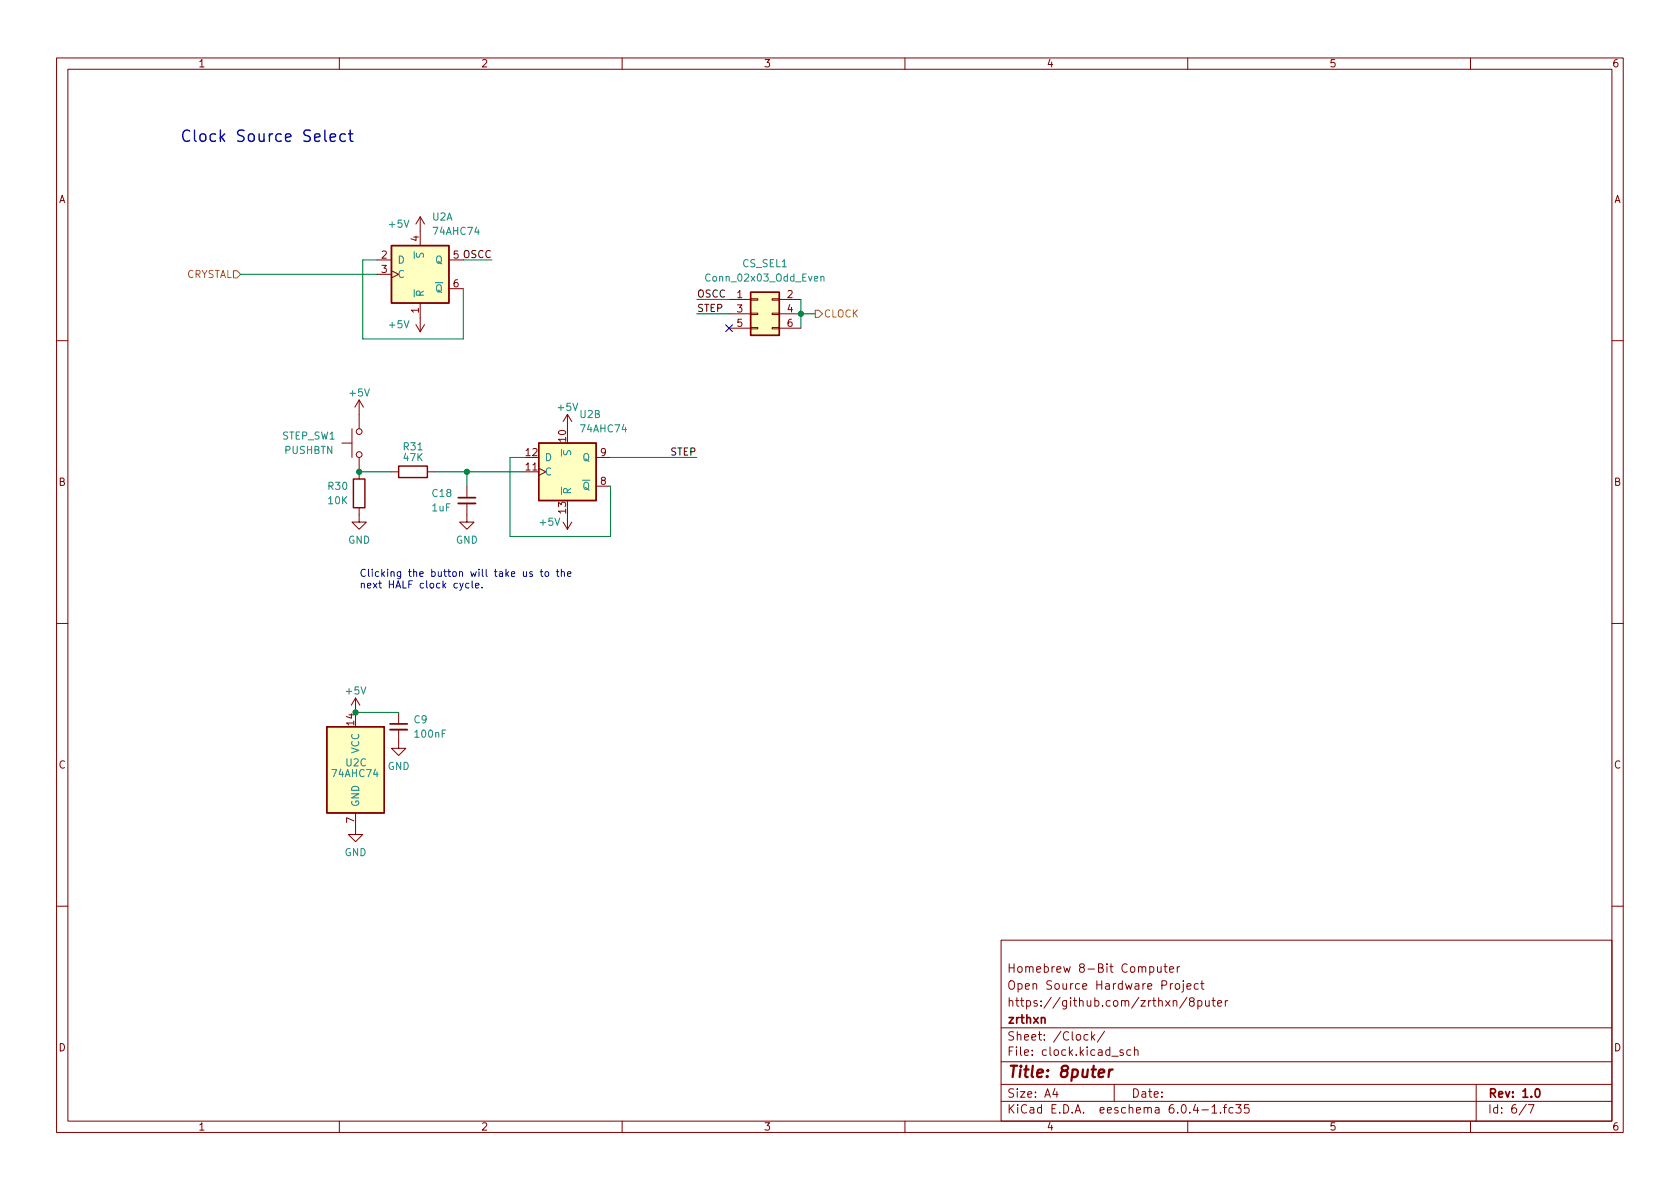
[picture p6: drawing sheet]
<svg xmlns="http://www.w3.org/2000/svg" width="297mm" height="210mm" viewBox="0 0 297 210" stroke-linecap="round" stroke-linejoin="round" font-family="sans-serif">
<path d="M0 .2h297v210.1h-297z" fill="#fff" stroke="#fff" stroke-width=".18"/>
<g fill="none" stroke="#840000" stroke-width=".18">
<path d="M10 10.2h277v190.1h-277zM12 12.2h273v186.1h-273zM60 10.2v2M110 10.2v2M160 10.2v2M210 10.2v2M260 10.2v2M74.3 38.3v5.1M74.3 38.3l-.8 1.3M74.3 38.3l.8 1.3M66.7 46h2.5M66.7 48.5h2.5"/>
<path d="M69.2 47.9l1.3 .6-1.3 .6M73.5 57.4l.8 1.3M74.3 53.6v5.1M75.1 57.4l-.8 1.3M79.4 46h2.5M79.4 51h2.5M128.9 53h3.8M128.9 55.5h3.8M128.9 58h3.8M132.7 57.9h1.3v.3h-1.3zM132.7 55.4h1.3v.2h-1.3zM132.7 52.8h1.3v.3h-1.3z"/>
<path d="M136.5 57.9h1.3v.3h-1.3zM136.5 55.4h1.3v.2h-1.3zM136.5 52.8h1.3v.3h-1.3zM137.8 53h3.8M137.8 55.5h3.8M137.8 58h3.8M10 60.2h2M60.5 78.4h1.7M62.2 75.8v5.1M63.5 70.7v5.1M63.5 70.7l-.8 1.3M63.5 70.7l.8 1.3"/>
<path d="M100.3 73.3v2.5M100.3 73.3l-.7 1.2M100.3 73.3l.8 1.2M285 60.2h2M63.5 89.8v2.5h1.3l-1.3 1.3-1.3-1.3h1.3M63.5 80.9v3.8M69.2 83.4h1.3M75.6 83.4h1.2M82.5 89v3.3h1.3l-1.3 1.3-1.2-1.3h1.2M82.5 86v2M92.7 83.4h2.5M95.2 82.8l1.3 .6-1.3 .7"/>
<path d="M99.6 92.3l.7 1.3M100.3 91.1v2.5M101.1 92.3l-.8 1.3M105.4 86h2.5M105.4 80.9h2.5M10 110.2h2M285 110.2h2M62.9 123.4v2.6M62.9 123.4l-.8 1.3M62.9 123.4l.7 1.3M70.5 129v3.3h1.3l-1.3 1.3-1.3-1.3h1.3M70.5 126v2"/>
<path d="M62.9 143.8v3.8h1.2l-1.2 1.2-1.3-1.2h1.3M10 160.2h2M177 166.3h108v32h-108zM203.3 171l.4-.1 .3 .3v.4l-.1 .3h-.6M204.6 170.9l.1 1h.4l.2-.1M205.3 170.9v1M205.8 170.9h.6M206 170.4v1.3l.4 .2M206.8 171.4l.7-.1-.1-.3-.4-.1-.2 .2 .1 .8h.5M207.4 177.1l.2-.2 .4 .1 .1 .9M207.9 174l.4-.1 .3 .3v.4l-.3 .3h-.4l-.1-.3v-.4zM208.1 170.9v1"/>
<path d="M208.6 170.9l-.3 .1-.2 .2M209.2 173.9v1.3l-.3 .2M209.2 173.4v.2M209.9 174.4l.7-.1-.1-.3-.4-.1-.2 .2v.8h.6M209.9 176.4l-1.3 1.9M210.6 177.1l-.3-.3 .1-.2 .2-.2 .4 .1 .1 .2v.2l-.7 .2-.1 .3 .1 .4 .2 .1h.4l.1-.3v-.2l-.2-.3M211.8 177l.4-.1 .3 .3v.4l-.1 .3h-.6M211.8 176.9v1.5M211.9 174l-.5-.1-.3 .3v.4l.2 .3h.6M212.3 173.9h.6M212.5 173.4v1.3l.4 .2M213.1 176.9l.1 1h.4l.2-.1"/>
<path d="M213.8 176.9v1M214.3 176.9h.6M214.5 176.4v1.3l.4 .2M215.3 177.4l.7-.1-.1-.3-.4-.1-.2 .2 .1 .8h.5M216.6 176.9v1M217.1 176.9l-.3 .1-.2 .2M285 160.2h2M60 198.3v2M110 198.3v2M160 198.3v2M177 194.8h108M177 191.8h108"/>
<path d="M177 187.8h108M177 181.8h108M186.5 192.5l-.4 1h1M186.9 193v1M192.4 183l-.5-.1-.3 .3v.4l.2 .3h.6M193 182.4v1.5M193.1 183.4l.5 .5M193.6 182.9l-.6 .6M195.3 182.4l-1.3 1.9M197 191.8v3M198.6 185.7l-.4-.1-.2 .2 .1 .3 .5 .1v.4h-.6M199.9 185.7l-.4-.1-.3 .3v.4l.2 .3h.5"/>
<path d="M200.6 185.8l.2-.2 .3 .1 .1 .9M200.6 185.1v1.5M210 198.3v2M212.5 196.3h1.1M214.3 195.8l.4-.5v1.5M214.3 196.8h.8M215.8 196.7v.1M216.3 195.8h.6M216.9 195.3l-.4 .2v1.3M218 195.9l-.4-.1-.3 .3v.4l.1 .3h.6M218.5 195.3h.9l-.5 .6 .5 .1v.7l-.3 .1h-.4l-.2-.1M220.8 195.3h-.7l-.1 .7 .2-.1 .5 .1 .2 .2-.1 .5-.2 .1-.6-.1"/>
<path d="M260 198.3v2M261 191.8v6.5M269.9 195.3l-1.3 1.9M270.2 195.3h1l-.6 1.5"/>
<circle cx="63.5" cy="76.3" r=".51"/>
<circle cx="63.5" cy="80.4" r=".51"/>
</g>
<path d="M81 88h3.1M69 128h3M271.6 192.6l.2-.1a.82 .82 0 0 1 .6 .7 .82 .82 0 0 1-.3 .8h-.2a.81 .81 0 0 1-.6-.6 .81 .81 0 0 1 .3-.8z" fill="none" stroke="#840000" stroke-width=".3"/>
<path d="M194.3 189.8l.9-.2v-.4l-.2-.1-.6 .1-.2 1 .3 .3 .5-.1M196.2 189.1l-.2 1.4M196.7 189.1l-.4 .1-.2 .3" fill="none" stroke="#840000" stroke-width=".4"/>
<g fill="#ffffc2" stroke="#ffffc2" stroke-width=".18">
<path d="M57.8 128.5h10.1v15.3h-10.1z"/>
<path d="M95.2 78.4h10.2v10.1h-10.2z"/>
<path d="M69.2 43.4h10.2v10.2h-10.2z"/>
<path d="M132.7 51.7h5.1v7.6h-5.1z"/>
</g>
<path d="M69.2 43.4h10.2v10.2h-10.2zM132.7 51.7h5.1v7.6h-5.1zM95.2 78.4h10.2v10.1h-10.2zM62.5 84.7h2v5.1h-2zM70.5 82.4h5.1v2h-5.1zM57.8 128.5h10.1v15.3h-10.1z" fill="none" stroke="#840000" stroke-width=".25"/>
<path d="M73.2 44.5v1.2M73.7 44.8l-.1 .4 .1 .2h.4l.2-.5 .3-.1 .3 .2-.1 .5M145.1 49l.2-.1h.3l.1 .8M145.1 48.9v.8M99.3 79.4v1.3M99.7 79.7l-.1 .5 .2 .2h.3l.3-.6 .3-.1 .2 .2-.1 .5" fill="none" stroke="#008484" stroke-width=".18"/>
<path d="M81 89h3.1M69 129h3" fill="none" stroke="#840000" stroke-width=".33"/>
<path d="M41.3 47.9h.6l.6 .6-.6 .6h-.6zM144.1 54.9h.7l.6 .6-.6 .6h-.7z" fill="none" stroke="#848400" stroke-width=".18"/>
<g fill="none" stroke="#0000c2" stroke-width=".18">
<path d="M81.9 103.1l-.4 1.2-.2 .1M82.9 103.2l-.3-.1-.3 .3 .1 .5h.5M83.5 102.7v1.1l.2 .2M84.1 103.6l.6-.2-.1-.2-.3-.1-.2 .2v.6h.5M85.2 103.9v.1M92.5 101.1l.1 .8h.3l.2-.1M93.1 101.1v.8M94.1 101.1h-.3l-.2 .2 .1 .2 .4 .1v.3h-.5M95.5 101.1h.5M95.7 100.7v1.1l.3 .1M96.4 101.2l.2-.1 .4 .1v.5l-.1 .2h-.3l-.2-.1zM98.4 101.1h.4"/>
<path d="M98.5 100.7v1.1l.3 .1M99.3 101.2l.1-.1h.3l.1 .8M99.3 100.7v1.2M100.3 101.5l.7-.1-.1-.3h-.4l-.2 .2 .1 .6h.5"/>
</g>
<path d="M61.1 23.8l-.6-.1-.4 .3v.6l.2 .3 .2 .1 .6-.1M61.6 23.7h.8M61.9 23v1.7l.1 .2 .4 .1" fill="none" stroke="#0000c2" stroke-width=".25"/>
<g fill="none" stroke="#008400" stroke-width=".18">
<path d="M42.5 48.5h24.2M66.7 46h-2.6v13.9h17.8v-8.9M81.9 46h5.1M123.2 55.5h5.7M123.2 53h5.7M141.6 53v5M141.6 55.5h2.5M63.5 83.4h5.7M76.8 83.4h15.9M82.5 83.4v2.6M92.7 80.9h-2.5v14h17.7v-8.9M107.9 80.9h15.3"/>
<path d="M62.9 126h7.6"/>
</g>
<path d="M128.3 57.4l1.2 1.2M129.5 57.4l-1.2 1.2" fill="none" stroke="#000084" stroke-width=".18"/>
<g fill="#008400" stroke="#008400" stroke-width=".18">
<circle cx="141.6" cy="55.5" r=".46"/>
<circle cx="63.5" cy="83.4" r=".46"/>
<circle cx="62.9" cy="126" r=".46"/>
<circle cx="82.5" cy="83.4" r=".46"/>
</g>
<text font-size="2.8" fill="#0000c2" x="31.7" y="25.1">Clock Source Select</text>
<text font-size="2.8" fill="#840000" x="178" y="190.6">Title: 8puter</text>
<g font-size="2.1" fill="#840000">
<text x="178" y="172">Homebrew 8-Bit Computer</text>
<text x="178" y="178">https://github.com/zrthxn/8puter</text>
<text x="178" y="175">Open Source Hardware Project</text>
<text x="178" y="184">Sheet: /Clock/</text>
<text x="178" y="181">zrthxn</text>
<text x="178" y="186.7">File: clock.kicad_sch</text>
<text x="178" y="196.9">KiCad E.D.A. eeschema 6.0.4-1.fc35</text>
<text x="178" y="194.1">Size: A4</text>
<text x="200" y="194.1">Date:</text>
<text x="263" y="194.1">Rev: 1.0</text>
<text x="263" y="196.9">Id: 6/7</text>
</g>
<g font-size="1.8" fill="#840000">
<text x="35" y="11.9">1</text>
<text x="85" y="11.9">2</text>
<text x="135" y="11.9">3</text>
<text x="185" y="11.9">4</text>
<text x="235" y="11.9">5</text>
<text x="285" y="11.9">6</text>
<text x="10.3" y="35.9">A</text>
<text x="285.3" y="35.9">A</text>
<text x="67.5" y="45.7">2</text>
<text x="74" y="42.7" transform="rotate(-90 74 42.7)">4</text>
<text x="67.5" y="48.3">3</text>
<text x="80.2" y="50.8">6</text>
<text x="130.3" y="52.7">1</text>
<text x="139.2" y="52.7">2</text>
<text x="74" y="55.4" transform="rotate(-90 74 55.4)">1</text>
<text x="130.3" y="55.2">3</text>
<text x="130.3" y="57.8">5</text>
<text x="139.2" y="55.2">4</text>
<text x="139.2" y="57.8">6</text>
<text x="93" y="83.2">11</text>
<text x="93" y="80.6">12</text>
<text x="100.1" y="78.1" transform="rotate(-90 100.1 78.1)">10</text>
<text x="106.2" y="80.6">9</text>
<text x="10.3" y="85.9">B</text>
<text x="106.2" y="85.7">8</text>
<text x="285.3" y="85.9">B</text>
<text x="100.1" y="90.8" transform="rotate(-90 100.1 90.8)">13</text>
<text x="62.6" y="128.2" transform="rotate(-90 62.6 128.2)">14</text>
<text x="10.3" y="135.9">C</text>
<text x="285.3" y="135.9">C</text>
<text x="62.6" y="145.5" transform="rotate(-90 62.6 145.5)">7</text>
<text x="10.3" y="185.9">D</text>
<text x="285.3" y="185.9">D</text>
<text x="35" y="199.9">1</text>
<text x="85" y="199.9">2</text>
<text x="135" y="199.9">3</text>
<text x="185" y="199.9">4</text>
<text x="235" y="199.9">5</text>
<text x="285" y="199.9">6</text>
</g>
<g font-size="1.8" fill="#008484">
<text x="68.9" y="40.3">+5V</text>
<text x="76.4" y="39">U2A</text>
<text x="76.8" y="41.5">74AHC74</text>
<text x="70.2" y="46.6">D</text>
<text x="77" y="46.6">Q</text>
<text x="131.3" y="47.2">CS_SEL1</text>
<text x="70.2" y="49.1">C</text>
<text x="74.9" y="52.6" transform="rotate(-90 74.9 52.6)">~{R}</text>
<text x="75.6" y="51.7">~{Q}</text>
<text x="125.2" y="49.8">Conn_02x03_Odd_Even</text>
<text x="68.9" y="58">+5V</text>
<text x="61.9" y="70.1">+5V</text>
<text x="49.9" y="77.7">STEP_SW1</text>
<text x="98.7" y="72.6">+5V</text>
<text x="102.6" y="73.9">U2B</text>
<text x="102.8" y="76.4">74AHC74</text>
<text x="50.3" y="80.3">PUSHBTN</text>
<text x="71.4" y="79.6">R31</text>
<text x="71.4" y="81.5">47K</text>
<text x="96.3" y="81.5">D</text>
<text x="103" y="81.5">Q</text>
<text x="58.1" y="86.6">R30</text>
<text x="58.1" y="89.1">10K</text>
<text x="76.5" y="87.9">C18</text>
<text x="96.3" y="84.1">C</text>
<text x="101" y="87.5" transform="rotate(-90 101 87.5)">~{R}</text>
<text x="101.6" y="86.6">~{Q}</text>
<text x="76.4" y="90.4">1uF</text>
<text x="95.6" y="93">+5V</text>
<text x="61.5" y="96.1">GND</text>
<text x="80.6" y="96.1">GND</text>
<text x="61.3" y="122.8">+5V</text>
<text x="73.2" y="127.9">C9</text>
<text x="73.5" y="130.4">100nF</text>
<text x="58.9" y="137.4">74AHC74</text>
<text x="61.2" y="135.5">U2C</text>
<text x="63.5" y="133.3" transform="rotate(-90 63.5 133.3)">VCC</text>
<text x="68.5" y="136.1">GND</text>
<text x="63.5" y="142.7" transform="rotate(-90 63.5 142.7)">GND</text>
<text x="60.9" y="151.4">GND</text>
</g>
<g font-size="1.8">
<text x="80.2" y="45.7">5 OSCC</text>
<text x="123.2" y="52.6">OSCC</text>
<text x="123.2" y="55.1">STEP</text>
<text x="118.6" y="80.5">STEP</text>
</g>
<g font-size="1.8" fill="#848400">
<text x="32.7" y="49.1">CRYSTAL</text>
<text x="145.6" y="56.1">CLOCK</text>
</g>
<g font-size="1.8" fill="#0000c2">
<text x="63.5" y="102">Clicking the button will take us to the</text>
<text x="63.5" y="104">next HALF clock cycle.</text>
</g>
</svg>
